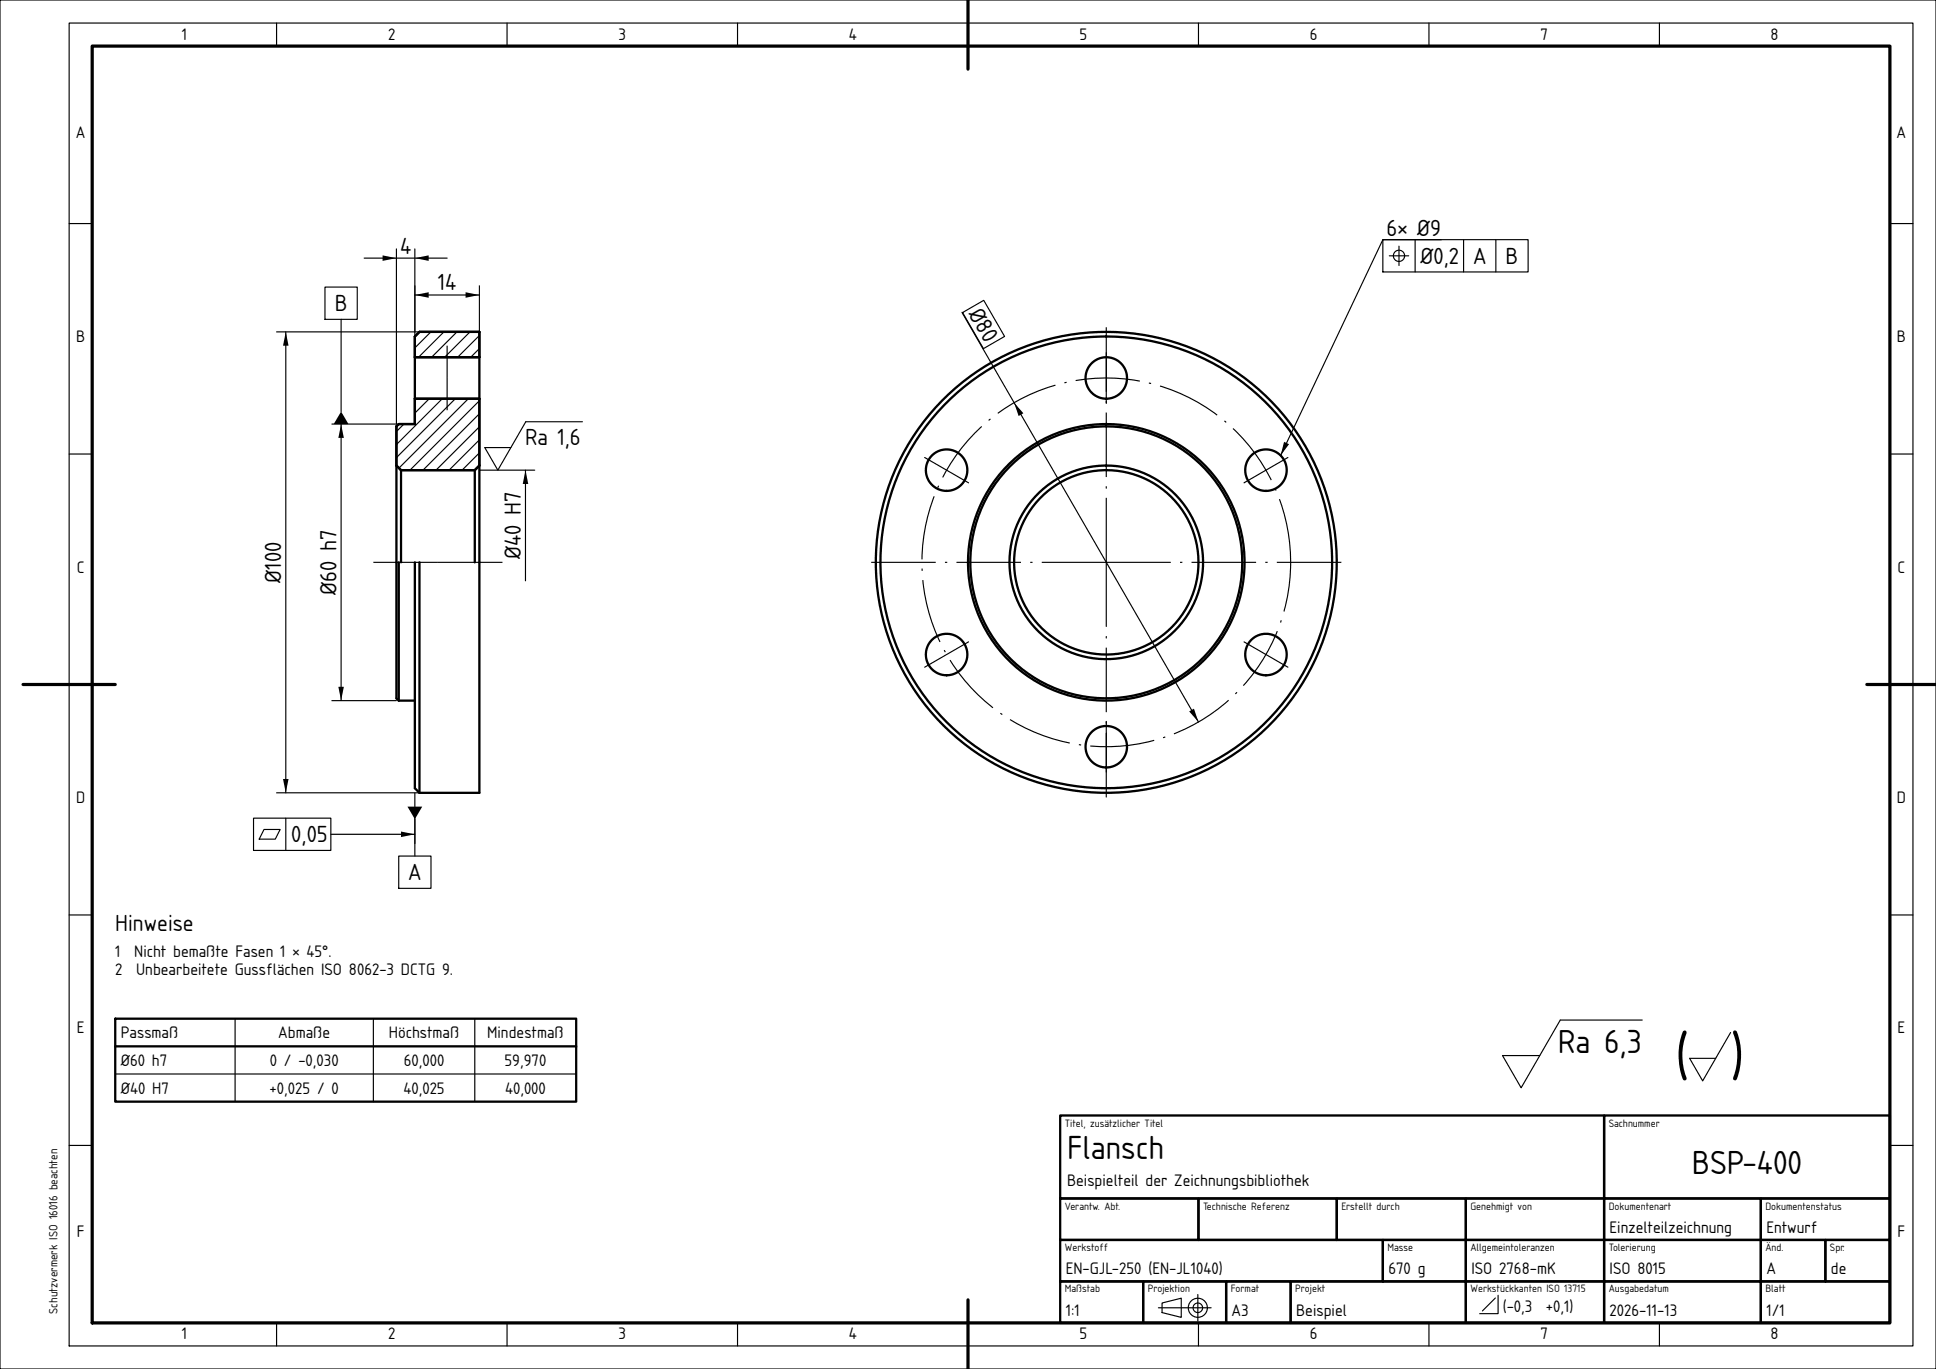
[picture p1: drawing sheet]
<svg xmlns="http://www.w3.org/2000/svg" width="420mm" height="297mm" viewBox="0 0 420 297" stroke-linecap="round" stroke-linejoin="round" font-family="sans-serif">
<g fill="none" stroke="#000" stroke-width=".25">
<path d="M0 0h420v297h-420zM15 5h400v287h-400zM60 5v5M110 5v5M160 5v5M210 5v5M260 5v5M310 5v5M360 5v5M15 48.5h5M79 56h18M86 54v38h-14"/>
<path d="M90 54v38M300 52h31.5v7h-31.5zM301.4 55.5h4.2M303.5 53.4v4.2M307 52v7M312.7 52h-12.7l-22.2 46.8M317.5 52v7M324.5 52v7M410 48.5h5M60 72h31M62 72v100M70.5 62.3h7v7h-7z"/>
<path d="M74 69.3v20M90 64h14M93.5 72l-3.5 3.5M96.3 72l-5.5 5.5M99.1 72l-5.5 5.5M102 72l-5.5 5.5M104 75.6l-1.9 1.9M104 72.8l-4.7 4.7M104 62v10M208.7 67.8l51.3 88.8M208.8 67.8l4.6-2.6 4.5 7.8-4.6 2.6zM240 76.5v11"/>
<path d="M15 98.5h5M74 92v60M87.6 92l-1.6 1.6M90.3 86.5l-.3 .3M93.1 86.5l-3.1 3.1M95.9 86.5l-9.9 9.9M98.8 86.5l-12.8 12.8M101.6 86.5l-15 15.1M104 98.2l-3.8 3.8M104 95.4l-6.6 6.6M104 92.6l-9.4 9.4M104 89.8l-12.2 12.2"/>
<path d="M104 86.9l-15.1 15.1M126.3 91.5h-12.2l-6.1 10.5-2.8-4.9h5.6M200.6 99.2l9.5 5.6M279.4 99.2l-9.5 5.6M410 98.5h5M104 102h12M114 102v24M210.1 139.3l-9.5 5.5M269.9 139.3l9.5 5.5M15 148.5h5M72 152h14M240 156.5v11"/>
<path d="M410 148.5h5M55 177.5h16.8v7h-16.8zM57.3 179.9h3.5l-1.1 2.1h-3.5zM60 172h31M62 177.5v7M90 172v13.7M15 198.5h5M71.8 181h18.2M86.5 185.7h7v7h-7zM410 198.5h5M25 233h100M51 221v18"/>
<path d="M81 221v18M103 221v18M356.3 221.3h-17.8l-8.5 14.7-4-7h8M375.4 224l-6 10.5-2.9-4.9h5.7M15 248.5h5M410 248.5h5M60 287v5M110 287v5M160 287v5M210 287v5M251.3 283.7h11.4M252.1 282.7l4.2-1.1v4.2l-4.2-1z"/>
<path d="M259.9 280.8v5.8M260 287v5M310 287v5M324.4 281.6l-2.8 2.8M325 281v4h-4M360 287v5"/>
<circle cx="303.5" cy="55.5" r="1.22"/>
<circle cx="259.9" cy="283.7" r="2.08"/>
<circle cx="259.9" cy="283.7" r="1.04"/>
</g>
<path d="M97 82v7M97 82v-7M95 122h-15M95 122h15M240 122h-52.5M240 122h52.5M240 122v52.5M240 122v-52.5M280 122a40 40 0 0 0-59.1-35.2 40 40 0 0 0-2.7 68.7 40 40 0 0 0 61.7-30.3l.1-3.2" fill="none" stroke="#000" stroke-width=".25" stroke-dasharray="14 2 .5 2" stroke-linecap="butt"/>
<path d="M20 10h390v277h-390zM210 0v15M5 148.5h20M405 148.5h15M210 282v15" fill="none" stroke="#000" stroke-width=".7"/>
<g fill="none" stroke="#000" stroke-width=".5">
<path d="M90 77.5v9M90 77.5v-4.5l1-1h13v5.5M90 77.5h14M104 77.5v9M90 86.5v5.5h-3.5l-.5 .5v8.5M90 86.5h14M104 86.5v14.5M86 101v50.5l.5 .5M86 101l1 1M87 102v20M87 102h16M103 102v20"/>
<path d="M104 101v71h-13M104 101l-1 1M86.5 122v30M90 122v49l1 1M91 122v50M86.5 152h3.5M25 221h100v18h-100zM25 227h100M230 242h118v18h-118zM348 242h62v18h-62zM230 260h30v9h-30zM230 269h70v9h-70z"/>
<path d="M230 278h18v9h-18zM248 278h18v9h-18zM260 260h30v9h-30zM266 278h14v9h-14zM280 278h38v9h-38zM290 260h28v9h-28zM300 269h18v9h-18zM318 260h30v9h-30zM318 269h30v9h-30zM318 278h30v9h-30zM348 260h34v9h-34zM348 269h34v9h-34z"/>
<path d="M348 278h34v9h-34zM382 260h28v9h-28zM382 269h14v9h-14zM382 278h28v9h-28zM396 269h14v9h-14z"/>
<circle cx="240" cy="82" r="4.5"/>
<circle cx="205.4" cy="102" r="4.5"/>
<circle cx="274.6" cy="102" r="4.5"/>
<circle cx="240" cy="122" r="49"/>
<circle cx="240" cy="122" r="29.5"/>
<circle cx="240" cy="122" r="30"/>
<circle cx="240" cy="122" r="50"/>
<circle cx="240" cy="122" r="20"/>
<circle cx="240" cy="122" r="21"/>
<circle cx="205.4" cy="142" r="4.5"/>
<circle cx="274.6" cy="142" r="4.5"/>
<circle cx="240" cy="162" r="4.5"/>
</g>
<g fill="#000">
<path d="M83 55.4l3 .6-3 .6zM90 56l3-.6v1.2zM62 72l.6 3h-1.2zM90 64l3-.6v1.2zM101 63.4l3 .6-3 .6zM74 89.3l1.6 2.7h-3.2zM74 92l.6 3h-1.2zM220 87.4l2 2.3-1 .6zM278.6 95.8l1 .6-1.8 2.4zM114 102l.6 3h-1.2zM73.4 149h1.2l-.6 3zM258 154.3l1-.6 1 2.9z"/>
<path d="M61.4 169h1.2l-.6 3zM88.4 175h3.2l-1.6 2.7zM87 180.4l3 .6-3 .6z"/>
</g>
<g font-size="12.2">
<text x="363.4" y="233.5">(</text>
<text x="375.4" y="233.5">)</text>
</g>
<g font-size="6.8">
<text x="338" y="228.4">Ra 6,3</text>
<text x="231.5" y="251.5">Flansch</text>
<text x="367" y="254.6">BSP-400</text>
</g>
<g font-size="4.7">
<text x="300.8" y="51.1">6× Ø9</text>
<text x="86.8" y="55">4</text>
<text x="308.2" y="57.2">Ø0,2</text>
<text x="319.6" y="57.2">A</text>
<text x="326.6" y="57.2">B</text>
<text x="95" y="63">14</text>
<text x="72.6" y="67.5">B</text>
<text x="210" y="68" transform="rotate(60 210 68)">Ø80</text>
<text x="113.9" y="96.5">Ra 1,6</text>
<text x="113" y="121.3" transform="rotate(-90 113 121.3)">Ø40 H7</text>
<text x="61" y="126.4" transform="rotate(-90 61 126.4)">Ø100</text>
<text x="73" y="129" transform="rotate(-90 73 129)">Ø60 h7</text>
<text x="63.2" y="182.7">0,05</text>
<text x="88.5" y="191">A</text>
<text x="25" y="202">Hinweise</text>
</g>
<g font-size="3.4">
<text x="39.4" y="8.6">1</text>
<text x="84.2" y="8.6">2</text>
<text x="134.2" y="8.6">3</text>
<text x="184.1" y="8.6">4</text>
<text x="234.2" y="8.6">5</text>
<text x="284.2" y="8.6">6</text>
<text x="334.2" y="8.6">7</text>
<text x="384.1" y="8.6">8</text>
<text x="16.5" y="30">A</text>
<text x="411.5" y="30">A</text>
<text x="16.5" y="74.2">B</text>
<text x="411.5" y="74.2">B</text>
<text x="16.7" y="124.2">C</text>
<text x="411.7" y="124.2">C</text>
<text x="16.5" y="174.2">D</text>
<text x="411.5" y="174.2">D</text>
<text x="25" y="207.6">1</text>
<text x="29.1" y="207.6">Nicht bemaßte Fasen 1 × 45°.</text>
<text x="25" y="211.6">2</text>
<text x="29.5" y="211.6">Unbearbeitete Gussflächen ISO 8062-3 DCTG 9.</text>
<text x="16.7" y="224.2">E</text>
<text x="26.2" y="225.2">Passmaß</text>
<text x="60.4" y="225.2">Abmaße</text>
<text x="84.3" y="225.2">Höchstmaß</text>
<text x="105.7" y="225.2">Mindestmaß</text>
<text x="411.7" y="224.2">E</text>
<text x="26.2" y="231.2">Ø60 h7</text>
<text x="58.5" y="231.2">0 / -0,030</text>
<text x="87.6" y="231.2">60,000</text>
<text x="109.5" y="231.2">59,970</text>
<text x="26.2" y="237.3">Ø40 H7</text>
<text x="58.5" y="237.3">+0,025 / 0</text>
<text x="87.5" y="237.3">40,025</text>
<text x="109.6" y="237.3">40,000</text>
<text x="231.5" y="257.4">Beispielteil der Zeichnungsbibliothek</text>
<text x="16.7" y="268.5">F</text>
<text x="349.2" y="267.4">Einzelteilzeichnung</text>
<text x="383.2" y="267.4">Entwurf</text>
<text x="411.7" y="268.5">F</text>
<text x="231.2" y="276.4">EN-GJL-250 (EN-JL1040)</text>
<text x="301.2" y="276.4">670 g</text>
<text x="319.2" y="276.4">ISO 2768-mK</text>
<text x="349.2" y="276.4">ISO 8015</text>
<text x="383.2" y="276.4">A</text>
<text x="397.2" y="276.4">de</text>
<text x="231.2" y="285.4">1:1</text>
<text x="267.2" y="285.4">A3</text>
<text x="281.2" y="285.4">Beispiel</text>
<text x="326" y="284.7">(-0,3</text>
<text x="335.4" y="284.7">+0,1)</text>
<text x="349.2" y="285.4">2026-11-13</text>
<text x="383.2" y="285.4">1/1</text>
<text x="39.4" y="290.6">1</text>
<text x="84.2" y="290.6">2</text>
<text x="134.2" y="290.6">3</text>
<text x="184.1" y="290.6">4</text>
<text x="234.2" y="290.6">5</text>
<text x="284.2" y="290.6">6</text>
<text x="334.2" y="290.6">7</text>
<text x="384.1" y="290.6">8</text>
</g>
<text font-size="2.4" x="12.5" y="285" transform="rotate(-90 12.5 285)">Schutzvermerk ISO 16016 beachten</text>
<g font-size="2.2">
<text x="231" y="244.4">Titel, zusätzlicher Titel</text>
<text x="349" y="244.4">Sachnummer</text>
<text x="231" y="262.4">Verantw. Abt.</text>
<text x="261" y="262.4">Technische Referenz</text>
<text x="291" y="262.4">Erstellt durch</text>
<text x="319" y="262.4">Genehmigt von</text>
<text x="349" y="262.4">Dokumentenart</text>
<text x="383" y="262.4">Dokumentenstatus</text>
<text x="231" y="271.4">Werkstoff</text>
<text x="301" y="271.4">Masse</text>
<text x="319" y="271.4">Allgemeintoleranzen</text>
<text x="349" y="271.4">Tolerierung</text>
<text x="383" y="271.4">Änd.</text>
<text x="397" y="271.4">Spr.</text>
<text x="231" y="280.4">Maßstab</text>
<text x="249" y="280.4">Projektion</text>
<text x="267" y="280.4">Format</text>
<text x="281" y="280.4">Projekt</text>
<text x="319" y="280.4">Werkstückkanten ISO 13715</text>
<text x="349" y="280.4">Ausgabedatum</text>
<text x="383" y="280.4">Blatt</text>
</g>
</svg>
